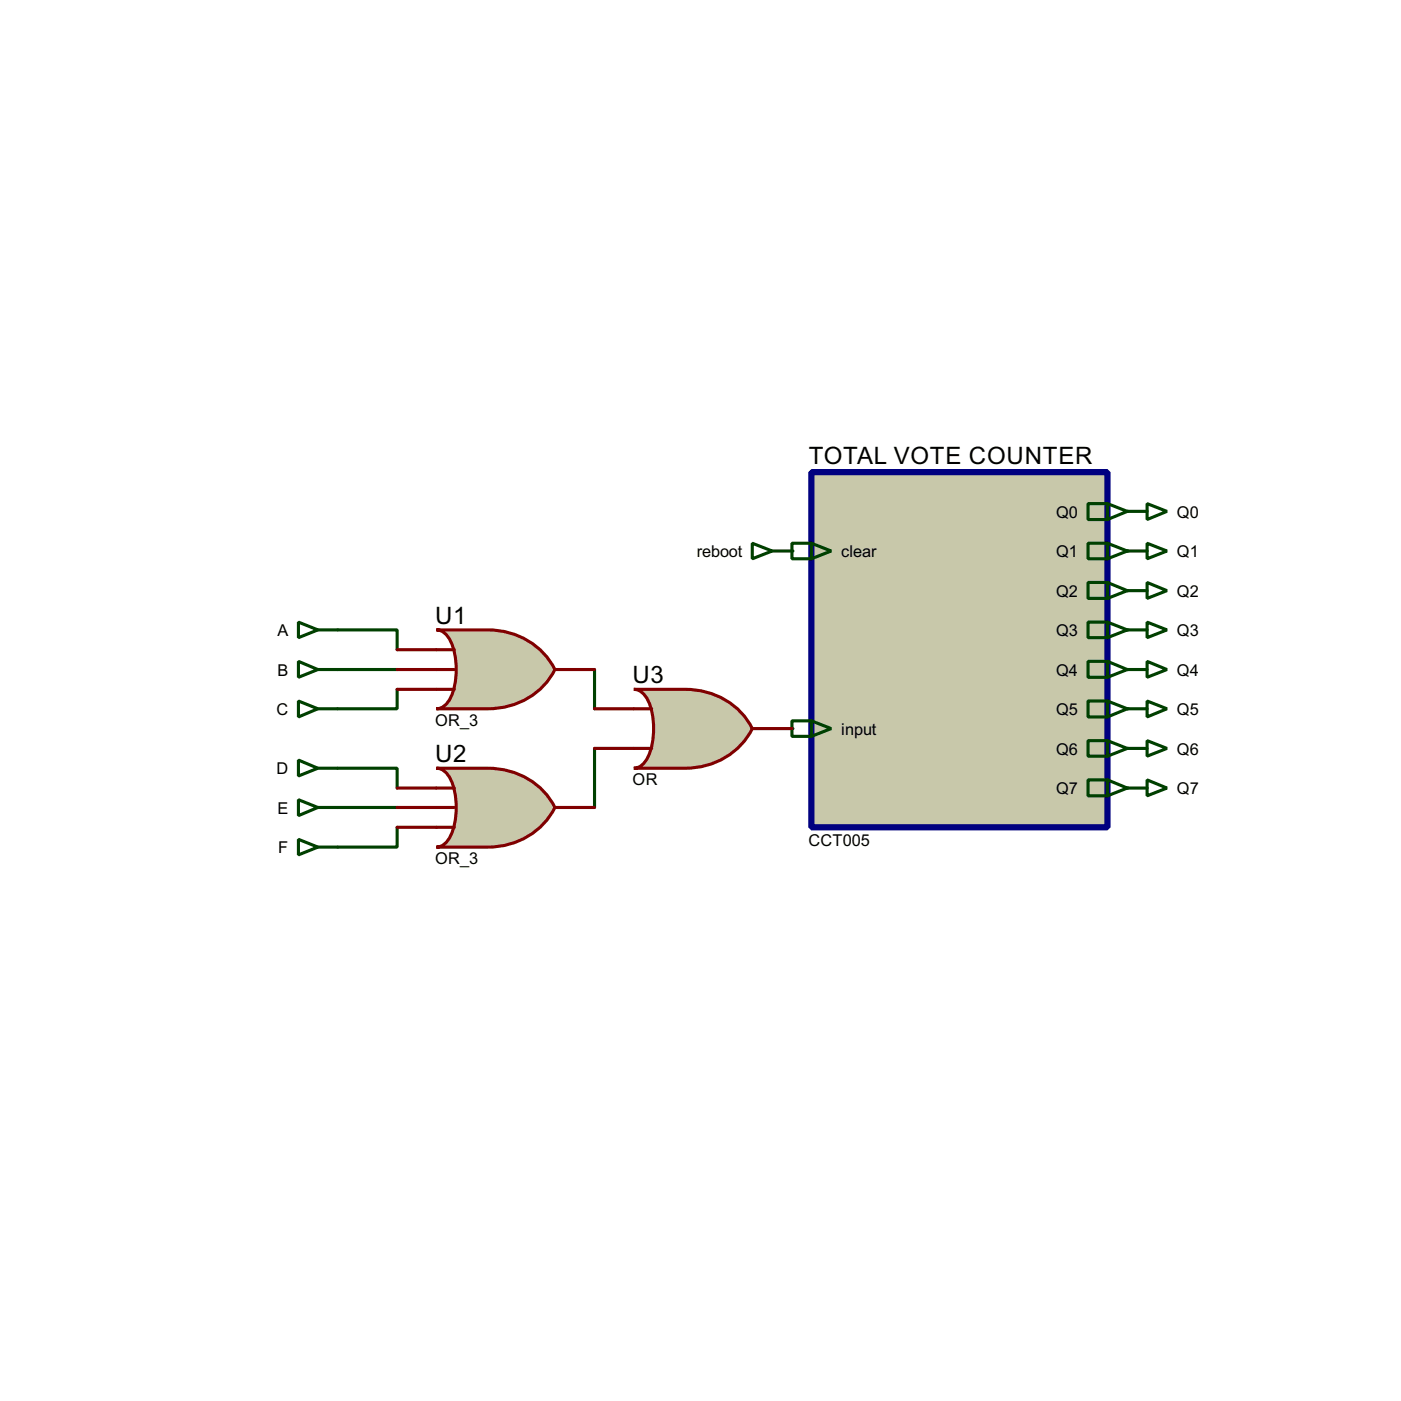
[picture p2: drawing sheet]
<svg xmlns="http://www.w3.org/2000/svg" width="180mm" height="180mm" viewBox="0 0 180 180" stroke-linecap="round" stroke-linejoin="round" font-family="sans-serif">
<path d="M43.5 81.1h7.6v2.5M43.5 98.9h7.6v2.5M43.5 86.2h7.6M51.1 88.7v2.5h-7.6M76.5 86.2v5M76.5 96.3v7.6M43.5 103.9h7.6M51.1 106.5v2.5h-7.6" fill="none" stroke="#004000" stroke-width=".4"/>
<g fill="#004000">
<circle cx="101.9" cy="93.8" r=".2"/>
<circle cx="101.9" cy="70.9" r=".2"/>
<circle cx="145.1" cy="65.8" r=".2"/>
<circle cx="145.1" cy="70.9" r=".2"/>
<circle cx="145.1" cy="76" r=".2"/>
<circle cx="145.1" cy="81.1" r=".2"/>
<circle cx="145.1" cy="86.2" r=".2"/>
<circle cx="145.1" cy="91.2" r=".2"/>
<circle cx="145.1" cy="96.3" r=".2"/>
<circle cx="145.1" cy="101.4" r=".2"/>
</g>
<path d="M38.4 80.1l2.5 1-2.5 1zM38.4 85.1l2.5 1.1-2.5 1zM38.4 90.2l2.5 1-2.5 1.1zM38.4 97.8l2.5 1.1-2.5 1zM40.9 81.1h2.6M40.9 86.2h2.6M40.9 91.2h2.6M40.9 98.9h2.6M38.4 102.9l2.5 1-2.5 1.1zM38.4 108l2.5 1-2.5 1zM40.9 103.9h2.6M40.9 109h2.6" fill="none" stroke="#004000" stroke-width=".4"/>
<path d="M56.2 81.1h6.6a9.5 9.5 0 0 1 8.6 5.1 9.5 9.5 0 0 1-8.6 5h-6.6a2.19 2.19 0 0 0 1.8-1.5 9.6 9.6 0 0 0 0-7.1 2.2 2.2 0 0 0-1.8-1.5z" fill-rule="evenodd" fill="#c8c8aa" stroke="#800000" stroke-width=".4"/>
<path d="M51.1 83.6h7.4M51.1 86.2h7.4M51.1 88.7h7.4M71.4 86.2h5.1" fill="none" stroke="#800000" stroke-width=".4"/>
<path d="M56.2 98.9h6.6a9.5 9.5 0 0 1 8.6 5 9.5 9.5 0 0 1-8.6 5.1h-6.6a2.2 2.2 0 0 0 1.8-1.5 9.6 9.6 0 0 0 0-7.2 2.19 2.19 0 0 0-1.8-1.4z" fill-rule="evenodd" fill="#c8c8aa" stroke="#800000" stroke-width=".4"/>
<path d="M51.1 101.4h7.4M51.1 103.9h7.4M51.1 106.5h7.4M71.4 103.9h5.1" fill="none" stroke="#800000" stroke-width=".4"/>
<path d="M104.4 60.8h38.1v45.7h-38.1z" fill="#c8c8aa" stroke="#000080" stroke-width=".8"/>
<path d="M101.9 92.8h2.5l2.6 1-2.6 1h-2.5zM104.4 92.8v2" fill="none" stroke="#004000" stroke-width=".4"/>
<path d="M81.6 88.7h6.6a9.5 9.5 0 0 1 8.6 5.1 9.5 9.5 0 0 1-8.6 5.1h-6.6a2.2 2.2 0 0 0 1.8-1.5 9.6 9.6 0 0 0 0-7.2 2.19 2.19 0 0 0-1.8-1.5z" fill-rule="evenodd" fill="#c8c8aa" stroke="#800000" stroke-width=".4"/>
<path d="M76.5 91.2h7.4M76.5 96.3h7.4M96.8 93.8h5.1" fill="none" stroke="#800000" stroke-width=".4"/>
<g fill="none" stroke="#004000" stroke-width=".4">
<path d="M96.8 69.9l2.6 1-2.6 1zM99.4 70.9h2.5M101.9 69.9h2.5l2.6 1-2.6 1h-2.5zM104.4 69.9v2M140 64.8h2.5l2.6 1-2.6 1.1h-2.5zM140 69.9h2.5l2.6 1-2.6 1h-2.5zM140 75h2.5l2.6 1-2.6 1h-2.5zM142.5 64.8v2.1M142.5 69.9v2M142.5 75v2M145.1 70.9h2.5M145.1 65.8h2.5"/>
<path d="M145.1 76h2.5M147.6 64.8l2.6 1-2.6 1.1zM147.6 69.9l2.6 1-2.6 1zM147.6 75l2.6 1-2.6 1zM140 80.1h2.5l2.6 1-2.6 1h-2.5zM140 85.1h2.5l2.6 1.1-2.6 1h-2.5zM140 90.2h2.5l2.6 1-2.6 1.1h-2.5zM140 95.3h2.5l2.6 1-2.6 1h-2.5zM142.5 80.1v2M142.5 85.1v2.1M142.5 90.2v2.1M142.5 95.3v2"/>
<path d="M145.1 81.1h2.5M145.1 86.2h2.5M145.1 91.2h2.5M145.1 96.3h2.5M147.6 80.1l2.6 1-2.6 1zM147.6 85.1l2.6 1.1-2.6 1zM147.6 90.2l2.6 1-2.6 1.1zM147.6 95.3l2.6 1-2.6 1zM140 100.4h2.5l2.6 1-2.6 1h-2.5zM142.5 100.4v2M145.1 101.4h2.5M147.6 100.4l2.6 1-2.6 1z"/>
</g>
<g font-size="3.5">
<text x="104.1" y="59.8">TOTAL VOTE COUNTER</text>
<text x="56" y="80.3">U1</text>
<text x="81.4" y="87.8">U3</text>
<text x="56" y="98.1">U2</text>
</g>
<g font-size="2.4">
<text x="89.7" y="71.7">reboot</text>
<text x="108.3" y="71.7">clear</text>
<text x="135.9" y="66.6">Q0</text>
<text x="135.9" y="71.7">Q1</text>
<text x="151.4" y="66.6">Q0</text>
<text x="151.4" y="71.7">Q1</text>
<text x="135.9" y="76.8">Q2</text>
<text x="151.4" y="76.8">Q2</text>
<text x="35.7" y="81.8">A</text>
<text x="135.9" y="81.8">Q3</text>
<text x="151.4" y="81.8">Q3</text>
<text x="35.7" y="87">B</text>
<text x="135.9" y="87">Q4</text>
<text x="151.4" y="87">Q4</text>
<text x="35.6" y="92">C</text>
<text x="56" y="93.4">OR_3</text>
<text x="108.3" y="94.5">input</text>
<text x="135.9" y="92">Q5</text>
<text x="151.4" y="92">Q5</text>
<text x="35.6" y="99.7">D</text>
<text x="81.4" y="101.1">OR</text>
<text x="135.9" y="97.1">Q6</text>
<text x="151.4" y="97.1">Q6</text>
<text x="35.7" y="104.7">E</text>
<text x="135.9" y="102.2">Q7</text>
<text x="151.4" y="102.2">Q7</text>
<text x="35.8" y="109.8">F</text>
<text x="56" y="111.2">OR_3</text>
<text x="104" y="108.9">CCT005</text>
</g>
</svg>
